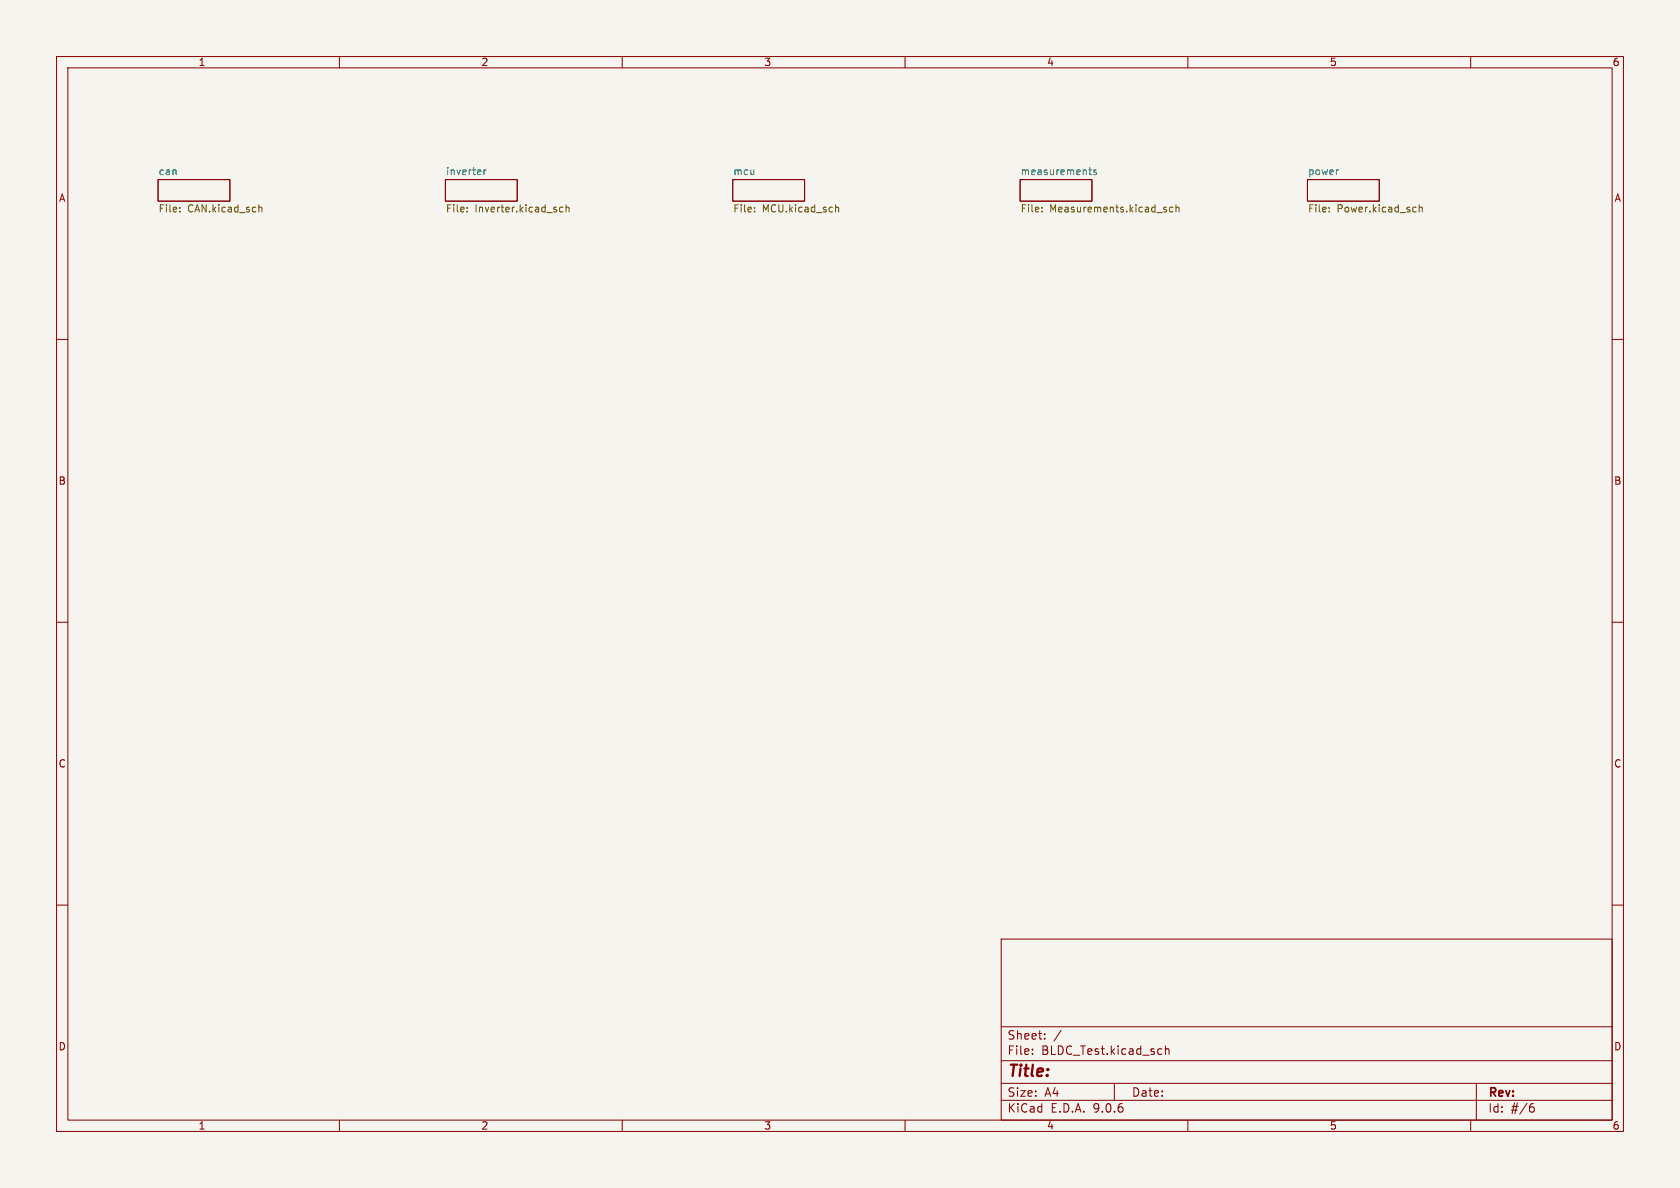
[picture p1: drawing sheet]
<svg xmlns="http://www.w3.org/2000/svg" width="297mm" height="210mm" viewBox="0 0 297 210" stroke-linecap="round" stroke-linejoin="round" font-family="sans-serif">
<path d="M0 0h297v210h-297z" fill="#f5f4ef" stroke="#f5f4ef" stroke-width=".18"/>
<g fill="none" stroke="#840000" stroke-width=".18">
<path d="M10 10h277v190h-277zM12 12h273v186h-273zM60 10v2M110 10v2M160 10v2M210 10v2M260 10v2M27.9 31.8h12.7v3.8h-12.7zM78.7 31.8h12.7v3.8h-12.7zM129.5 31.8h12.7v3.8h-12.7zM180.3 31.8h12.7v3.8h-12.7zM231.1 31.8h12.7v3.8h-12.7z"/>
<path d="M10 60h2M285 60h2M10 110h2M285 110h2M10 160h2M177 166h108v32h-108zM285 160h2M60 198v2M110 198v2M160 198v2M177 194.5h108M177 191.5h108"/>
<path d="M177 187.5h108M177 181.5h108M182.5 186.3v.1M182.5 185.5v.1M184.7 183.6v.1M184.7 182.8v.1M187.6 182.1l-1.3 2M197 191.5v3M205.2 185.4l.2 .1M205.4 186.3l-.2 .1M206 184.9v1.5M206 185.5l.2-.1 .4 .1 .1 .9"/>
<path d="M210 198v2M260 198v2M261 191.5v6.5M270.5 195.7h.5l.2 .3-.1 .5h-.6M271.1 195.1l-.5 .1"/>
</g>
<g fill="none" stroke="#725600" stroke-width=".18">
<path d="M31.8 37.3v.2M31.8 36.7v.1M45.8 36.7l.1-.1 .3 .1 .1 .8M45.8 36.2v1.3M82.6 37.3v.2M82.6 36.7v.1M99.5 36.7l-.3-.1-.3 .3 .1 .5h.5M100.1 36.7l.1-.1 .4 .1v.8M100.1 36.2v1.3M133.4 37.3v.2M133.4 36.7v.1M147.7 36.2v1.3"/>
<path d="M147.7 36.7l.2-.1 .3 .1 .1 .8M184.2 37.3v.2M184.2 36.7v.1M206.1 37l.2 .2-.2 .3M206.1 36.6l.1 .1M207.4 36.7l-.4-.1-.3 .3 .2 .5h.5M207.9 36.7l.2-.1 .3 .1v.8M207.9 36.2v1.3M235 37.3v.2M235 36.7v.1M250.2 36.6l.2 .1M250.4 37.4l-.2 .1"/>
<path d="M250.9 36.7l.2-.1 .3 .1v.8M250.9 36.2v1.3"/>
</g>
<path d="M85.6 30v.9M85.9 30l-.3 .3M192.5 30h.5M192.7 29.6v1.1l.3 .2M193.8 30.1l-.3-.1-.2 .2 .1 .2 .4 .1v.3h-.5M236.5 30h.1" fill="none" stroke="#006464" stroke-width=".18"/>
<text font-size="2.8" fill="#840000" x="178" y="190.9">Title:</text>
<g font-size="2.1" fill="#840000">
<text x="178" y="184">Sheet:</text>
<text x="178" y="186.7">File:</text>
<text x="184.1" y="186.7">BLDC_Test.kicad_sch</text>
<text x="178" y="196.9">KiCad</text>
<text x="178" y="194.1">Size:</text>
<text x="184.7" y="194.1">A4</text>
<text x="185.7" y="196.9">E.D.A.</text>
<text x="193.3" y="196.9">9.0.6</text>
<text x="200" y="194.1">Date:</text>
<text x="263" y="194.3">Rev:</text>
<text x="263" y="196.9">Id:</text>
<text x="267.1" y="196.9">#/6</text>
</g>
<g font-size="1.8" fill="#840000">
<text x="35" y="11.9">1</text>
<text x="85" y="11.9">2</text>
<text x="135" y="11.9">3</text>
<text x="185" y="11.9">4</text>
<text x="235" y="11.9">5</text>
<text x="285" y="11.9">6</text>
<text x="10.3" y="35.9">A</text>
<text x="285.3" y="35.9">A</text>
<text x="10.3" y="85.9">B</text>
<text x="285.3" y="85.9">B</text>
<text x="10.3" y="135.9">C</text>
<text x="285.3" y="135.9">C</text>
<text x="10.3" y="185.9">D</text>
<text x="285.3" y="185.9">D</text>
<text x="35" y="199.9">1</text>
<text x="85" y="199.9">2</text>
<text x="135" y="199.9">3</text>
<text x="185" y="199.9">4</text>
<text x="235" y="199.9">5</text>
<text x="285" y="199.9">6</text>
</g>
<g font-size="1.8" fill="#006464">
<text x="27.9" y="31">can</text>
<text x="78.7" y="31">inverter</text>
<text x="129.5" y="31">mcu</text>
<text x="180.3" y="31">measurements</text>
<text x="231.1" y="31">power</text>
</g>
<g font-size="1.8" fill="#725600">
<text x="27.9" y="37.9">File:</text>
<text x="33.2" y="37.9">CAN.kicad_sch</text>
<text x="78.7" y="37.9">File:</text>
<text x="84" y="37.9">Inverter.kicad_sch</text>
<text x="129.5" y="37.9">File:</text>
<text x="134.8" y="37.9">MCU.kicad_sch</text>
<text x="180.3" y="37.9">File:</text>
<text x="185.6" y="37.9">Measurements.kicad_sch</text>
<text x="231.1" y="37.9">File:</text>
<text x="236.4" y="37.9">Power.kicad_sch</text>
</g>
</svg>
